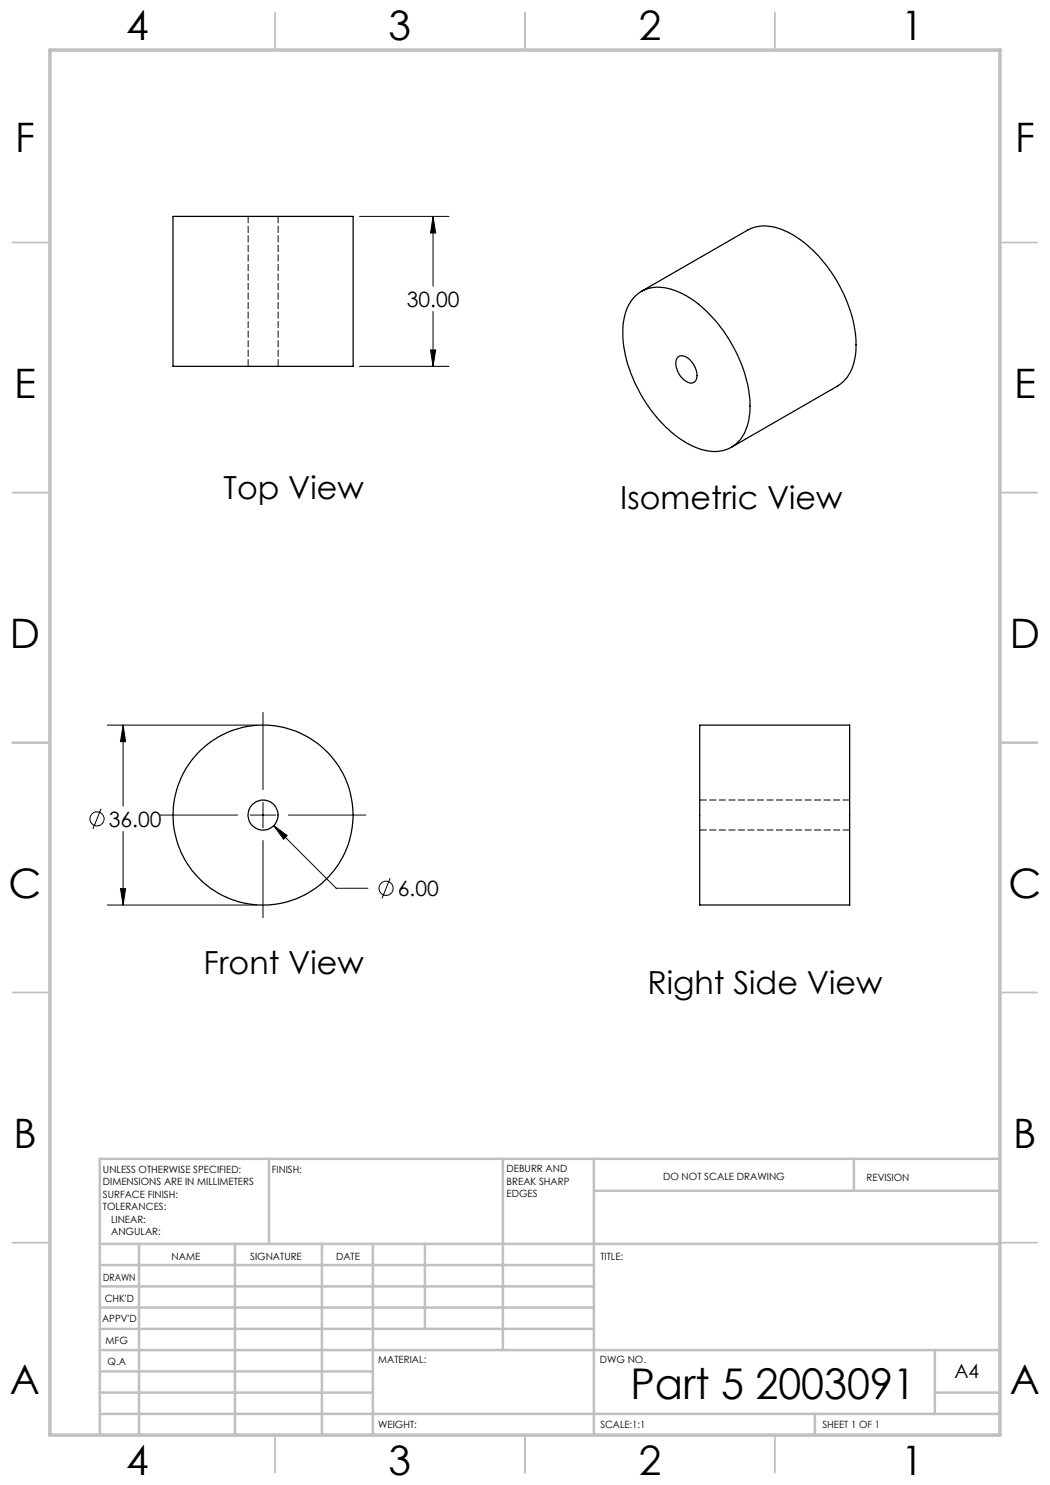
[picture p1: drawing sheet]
<svg xmlns="http://www.w3.org/2000/svg" width="210mm" height="297mm" viewBox="0 0 210 297" stroke-linecap="round" stroke-linejoin="round" font-family="sans-serif">
<g fill="none" stroke="#000" stroke-width=".2">
<path d="M71.9 43.3h17.9M86.6 43.3v14M86.6 43.3l.5 3.3h-1zM71.9 73.3h17.9M86.1 70h1l-.5 3.3zM86.6 62.3v11M21.4 145h29.9M24.6 145v16.2M24.6 145l.5 3.3h-1zM52.6 142.5v15.4M20.2 161.7l-1.6 4.1M24.1 177.7h1l-.5 3.3z"/>
<path d="M24.6 166.3v14.7M32.1 163h15.4M50.1 163h5M52.6 160.5v5.1M52.6 168.1v15.4M54.8 165.1l12.4 12.6h6.4M54.8 165.1l2.6 2-.7 .7zM57.7 163h15.5M78 175.6l-1.6 4.1M21.4 181h29.9"/>
<circle cx="19.4" cy="163.8" r="1.41"/>
<circle cx="77.2" cy="177.7" r="1.41"/>
</g>
<g fill="none" stroke="#c0c0c0" stroke-width=".35">
<path d="M55 2.5v7.5M105 2.5v7.5M155 2.5v7.5M2.5 48.5h7.5M200 48.5h7.5M2.5 98.5h7.5M200 98.5h7.5M2.5 148.5h7.5M200 148.5h7.5M2.5 198.5h7.5M200 198.5h7.5M2.5 248.5h7.5"/>
<path d="M200 248.5h7.5M55 287v7.5M105 287v7.5M155 287v7.5"/>
</g>
<g fill="none" stroke="#c0c0c0" stroke-width=".5">
<path d="M53.8 231.8v17M100.6 231.8v38.2M118.8 231.8v55.2M118.8 238.2h81.2M170.8 231.8v6.4M200 231.8h-180v55.2M20 248.8h180M20 257.3h98.8M20 253h98.8M27.8 248.8v38.2M47 248.8v38.2M64.4 248.8v38.2"/>
<path d="M74.6 248.8v38.2M85 248.8v17M20 265.8h98.8M20 261.5h98.8M20 278.5h54.6M20 274.3h54.6M20 270h180M187 278.5h13M187 270v12.8M20 282.8h180M163 282.8v4.2"/>
</g>
<path d="M10 10h190v277h-190z" fill="none" stroke="#c0c0c0" stroke-width=".7"/>
<path d="M24.1 177.7h1l-.5 3.3zM24.6 145l.5 3.3h-1zM54.8 165.1l1.9 2.7 .7-.7zM86.6 43.3l.5 3.3h-1zM86.1 70h1l-.5 3.3z" fill="#000"/>
<g fill="none" stroke="#000" stroke-width=".25">
<path d="M34.6 43.3h36v30h-36zM126.9 59.4a7.1 7.1 0 0 1 8-1.3 23.2 23.2 0 0 1 11.1 10.2 25.7 25.7 0 0 1 4 14.3 8.1 8.1 0 0 1-4.4 7.2 9.1 9.1 0 0 1-7.7-.9 27.6 27.6 0 0 1-12.2-15.6 17.6 17.6 0 0 1-.3-11.7l.9-1.5zM128.3 58.3l21.2-12.3a8.2 8.2 0 0 1 7.8 .3 26.9 26.9 0 0 1 12.5 15.1 17.8 17.8 0 0 1 .5 12.5 7.4 7.4 0 0 1-2.8 3.3l-21.2 12.3M135.5 71.5a1.81 1.81 0 0 1 2.6 .6 3.7 3.7 0 0 1 1 4.1 1.47 1.47 0 0 1-2.2-.1 4.1 4.1 0 0 1-1.5-4.4zM139.9 145h30v36h-30z"/>
<circle cx="52.6" cy="163" r="3"/>
<circle cx="52.6" cy="163" r="18"/>
</g>
<path d="M49.6 43.3v30M55.6 73.3v-30M140 166h30M170 160h-30" fill="none" stroke="#000" stroke-width=".2" stroke-dasharray="1.3 .6" stroke-dashoffset="-.1"/>
<text font-size="8.5" x="126.1" y="279.7">Part 5 2003091</text>
<g font-size="8.1">
<text x="25.2" y="8">4</text>
<text x="77.7" y="8">3</text>
<text x="127.7" y="8">2</text>
<text x="180.2" y="8">1</text>
<text x="3" y="30.4">F</text>
<text x="203" y="30.4">F</text>
<text x="2.8" y="79.6">E</text>
<text x="202.8" y="79.6">E</text>
<text x="2" y="129.6">D</text>
<text x="202" y="129.6">D</text>
<text x="1.7" y="179.6">C</text>
<text x="201.7" y="179.6">C</text>
<text x="2.7" y="229.6">B</text>
<text x="202.7" y="229.6">B</text>
<text x="2" y="278.9">A</text>
<text x="202" y="278.9">A</text>
<text x="25.2" y="295">4</text>
<text x="77.7" y="295">3</text>
<text x="127.7" y="295">2</text>
<text x="180.2" y="295">1</text>
</g>
<g font-size="6.3">
<text x="44.7" y="99.8">Top View</text>
<text x="124.1" y="101.8">Isometric View</text>
<text x="40.7" y="194.8">Front View</text>
<text x="129.5" y="198.7">Right Side View</text>
</g>
<g font-size="4.2">
<text x="81.4" y="61.4">30.00</text>
<text x="21.7" y="165.3">36.00</text>
<text x="79.6" y="179.2">6.00</text>
</g>
<text font-size="3.9" x="190.9" y="275.5">A4</text>
<g font-size="2">
<text x="20.6" y="234.6">UNLESS OTHERWISE SPECIFIED:</text>
<text x="20.6" y="237.1">DIMENSIONS ARE IN MILLIMETERS</text>
<text x="20.6" y="239.6">SURFACE FINISH:</text>
<text x="54.4" y="234.6">FINISH:</text>
<text x="101.3" y="234.5">DEBURR AND</text>
<text x="101.3" y="237">BREAK SHARP</text>
<text x="101.3" y="239.5">EDGES</text>
<text x="132.6" y="236">DO NOT SCALE DRAWING</text>
<text x="173.3" y="236.2">REVISION</text>
<text x="20.6" y="242.1">TOLERANCES:</text>
<text x="22.2" y="244.6">LINEAR:</text>
<text x="22.2" y="247.1">ANGULAR:</text>
<text x="34.3" y="252">NAME</text>
<text x="50" y="251.9">SIGNATURE</text>
<text x="67.2" y="251.9">DATE</text>
<text x="120.1" y="251.9">TITLE:</text>
<text x="20.6" y="256.1">DRAWN</text>
<text x="20.9" y="260.3">CHK'D</text>
<text x="20.4" y="264.4">APPV'D</text>
<text x="21.1" y="268.8">MFG</text>
<text x="21.5" y="273">Q.A</text>
<text x="75.6" y="272.5">MATERIAL:</text>
<text x="120" y="272.5">DWG NO.</text>
<text x="75.6" y="285.5">WEIGHT:</text>
<text x="120.1" y="285.6">SCALE:1:1</text>
<text x="164.5" y="285.6">SHEET 1 OF 1</text>
</g>
</svg>
